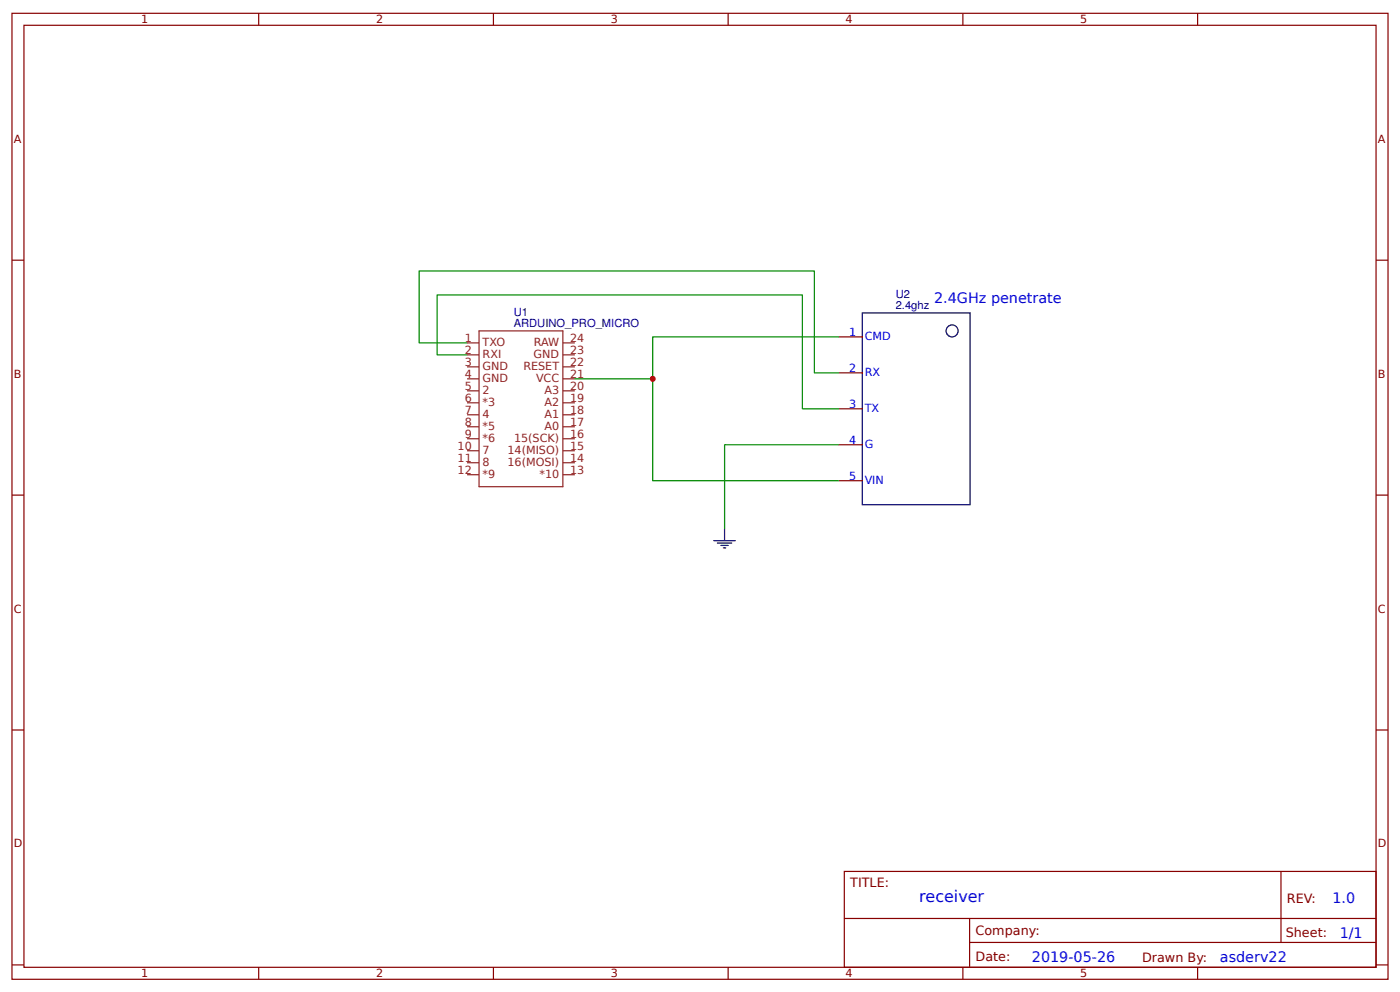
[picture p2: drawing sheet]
<svg xmlns="http://www.w3.org/2000/svg" width="309mm" height="219mm" viewBox="0 0 309 219" stroke-linecap="round" stroke-linejoin="round" font-family="sans-serif">
<g fill="none" stroke="#800" stroke-width=".26">
<path d="M2.6 2.9h304.1v213.3h-304.1zM5.3 5.6h298.7v207.9h-298.7zM57.1 2.9v2.7M109 2.9v2.7M160.9 2.9v2.7M212.7 2.9v2.7M264.6 2.9v2.7M2.6 57.4h2.7M304 57.4h2.7M185.2 74.4h5.3M185.2 82.3h5.3M185.2 90.2h5.3"/>
<path d="M185.2 98.2h5.3M2.6 109.3h2.7M185.2 106.1h5.3M304 109.3h2.7M2.6 161.2h2.7M304 161.2h2.7M186.5 192.4h117.5v21.1h-117.5zM283 192.4v15.7M2.6 213h2.7M57.1 213.5v2.7M109 213.5v2.7M160.9 213.5v2.7"/>
<path d="M186.6 202.8h117.3M212.7 213.5v2.7M214.2 208.1h89.7M214.2 202.8v10.5M264.6 213.5v2.7M304 213h2.7"/>
</g>
<g fill="none" stroke="#8d2323" stroke-width=".26">
<path d="M103.2 78.3h2.6M103.2 75.7h2.6M105.8 73.1h18.6v34.3h-18.6zM124.4 78.3h2.6M124.4 75.7h2.6M103.2 86.3h2.6M103.2 88.9h2.6M103.2 91.6h2.6M103.2 94.2h2.6M103.2 96.9h2.6M103.2 99.5h2.6M103.2 83.6h2.6"/>
<path d="M103.2 81h2.6M124.4 86.3h2.6M124.4 88.9h2.6M124.4 91.6h2.6M124.4 94.2h2.6M124.4 96.9h2.6M124.4 99.5h2.6M124.4 83.6h2.6M124.4 81h2.6M103.2 102.2h2.6M103.2 104.8h2.6M124.4 102.2h2.6"/>
<path d="M124.4 104.8h2.6"/>
</g>
<g fill="none" stroke="#000" stroke-width=".26">
<path d="M190.5 69.1h23.8v42.3h-23.8zM157.7 119.4h4.8M158.5 119.9h3.2M160.1 116.7v2.7M159.3 120.4h1.6M159.8 120.9h.5"/>
<circle cx="210.3" cy="73.1" r="1.32"/>
</g>
<path d="M103.2 78.3h-6.6v-13.2h80.7v25.1h7.9M103.2 75.7h-10.6v-15.9h87.3v22.5h5.3M185.2 74.4h-41v9.2h-17.2M144.2 83.6v22.5h41M185.2 98.2h-25.1v18.5" fill="none" stroke="#080" stroke-width=".26"/>
<circle cx="144.2" cy="83.6" r=".66" fill="#c00"/>
<text font-size="3.5" fill="#00f" x="203.1" y="199.2">receiver</text>
<g font-size="3.2" fill="#00f">
<text x="206.4" y="67">2.4GHz penetrate</text>
<text x="294.4" y="199.3">1.0</text>
<text x="296" y="207.1">1/1</text>
<text x="228" y="212.4">2019-05-26</text>
<text x="269.5" y="212.3">asderv22</text>
</g>
<g font-size="2.8" fill="#800">
<text x="187.9" y="195.8">TITLE:</text>
<text x="284.3" y="199.3">REV:</text>
<text x="215.5" y="206.5">Company:</text>
<text x="284.1" y="206.9">Sheet:</text>
<text x="215.5" y="212.2">Date:</text>
<text x="252.3" y="212.3">Drawn By:</text>
</g>
<g font-size="2.5" fill="#800">
<text x="31.2" y="5.2">1</text>
<text x="83.1" y="5.2">2</text>
<text x="134.9" y="5.2">3</text>
<text x="186.8" y="5.2">4</text>
<text x="238.7" y="5.2">5</text>
<text x="3" y="31.5">A</text>
<text x="304.4" y="31.5">A</text>
<text x="3" y="83.4">B</text>
<text x="304.4" y="83.4">B</text>
<text x="3" y="135.2">C</text>
<text x="304.4" y="135.2">C</text>
<text x="3" y="187.1">D</text>
<text x="304.4" y="187.1">D</text>
<text x="31.2" y="215.8">1</text>
<text x="83.1" y="215.8">2</text>
<text x="134.9" y="215.8">3</text>
<text x="186.8" y="215.8">4</text>
<text x="238.7" y="215.8">5</text>
</g>
<g font-size="2.5" fill="#000080">
<text x="197.9" y="65.9">U2</text>
<text x="113.5" y="69.8">U1</text>
<text x="197.9" y="68.3">2.4ghz</text>
<text x="113.5" y="72.3">ARDUINO_PRO_MICRO</text>
</g>
<g font-size="2.5" fill="#8d2323">
<text x="102.7" y="75.4">1</text>
<text x="106.6" y="76.5">TXO</text>
<text x="118" y="76.5">RAW</text>
<text x="125.9" y="75.4">24</text>
<text x="102.7" y="83.4">4</text>
<text x="102.7" y="80.7">3</text>
<text x="102.7" y="78.1">2</text>
<text x="106.6" y="81.8">GND</text>
<text x="106.6" y="79.1">RXI</text>
<text x="115.6" y="81.8">RESET</text>
<text x="117.9" y="79.1">GND</text>
<text x="125.9" y="78.1">23</text>
<text x="125.9" y="80.7">22</text>
<text x="125.9" y="83.4">21</text>
<text x="102.7" y="86">5</text>
<text x="102.7" y="88.7">6</text>
<text x="106.6" y="87.1">2</text>
<text x="106.6" y="89.7">*3</text>
<text x="106.6" y="84.4">GND</text>
<text x="118.4" y="84.4">VCC</text>
<text x="120.3" y="89.7">A2</text>
<text x="120.3" y="87.1">A3</text>
<text x="125.9" y="88.7">19</text>
<text x="125.9" y="86">20</text>
<text x="102.7" y="91.3">7</text>
<text x="102.7" y="94">8</text>
<text x="106.6" y="92.4">4</text>
<text x="106.6" y="95">*5</text>
<text x="120.3" y="95">A0</text>
<text x="120.3" y="92.4">A1</text>
<text x="125.9" y="94">17</text>
<text x="125.9" y="91.3">18</text>
<text x="101.1" y="99.2">10</text>
<text x="101.1" y="101.9">11</text>
<text x="102.7" y="96.6">9</text>
<text x="106.6" y="97.7">*6</text>
<text x="106.6" y="100.3">7</text>
<text x="112.1" y="100.3">14(MISO)</text>
<text x="113.6" y="97.7">15(SCK)</text>
<text x="125.9" y="101.9">14</text>
<text x="125.9" y="99.2">15</text>
<text x="125.9" y="96.6">16</text>
<text x="101.1" y="104.5">12</text>
<text x="106.6" y="102.9">8</text>
<text x="106.6" y="105.6">*9</text>
<text x="112.1" y="102.9">16(MOSI)</text>
<text x="119.2" y="105.6">*10</text>
<text x="125.9" y="104.5">13</text>
</g>
<g font-size="2.5" fill="#00f">
<text x="187.6" y="74.1">1</text>
<text x="191" y="75.2">CMD</text>
<text x="187.6" y="82">2</text>
<text x="191" y="83.1">RX</text>
<text x="187.6" y="90">3</text>
<text x="191" y="91">TX</text>
<text x="187.6" y="97.9">4</text>
<text x="191" y="99">G</text>
<text x="187.6" y="105.9">5</text>
<text x="191" y="106.9">VIN</text>
</g>
</svg>
